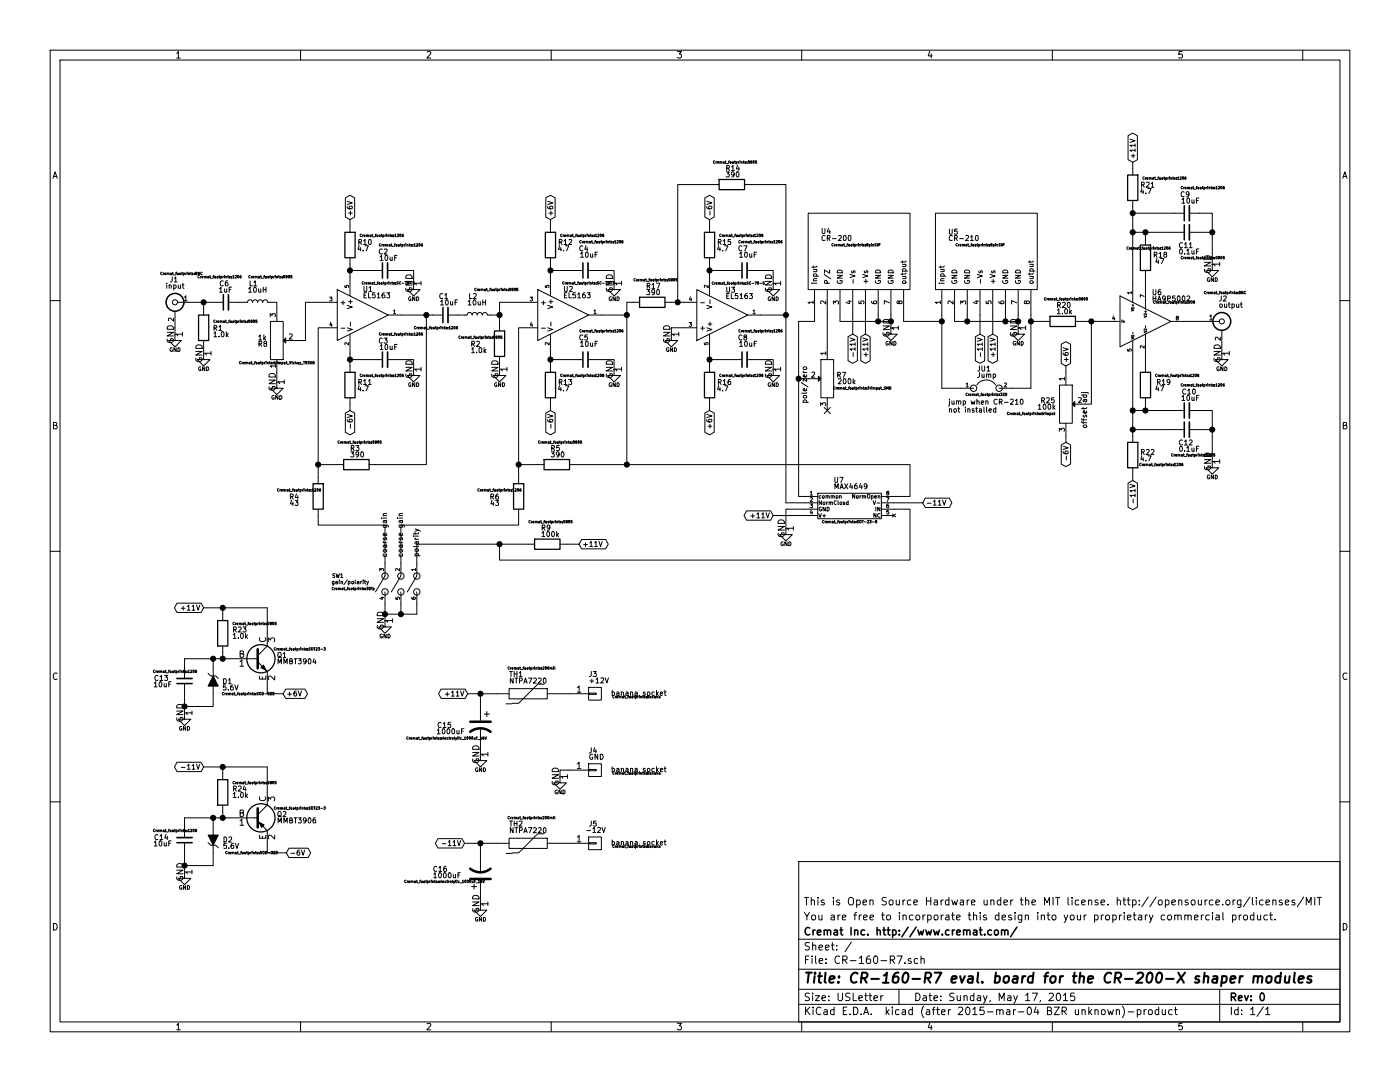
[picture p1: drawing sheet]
EESchema Schematic File Version 2
LIBS:power
LIBS:device
LIBS:transistors
LIBS:conn
LIBS:linear
LIBS:regul
LIBS:74xx
LIBS:cmos4000
LIBS:adc-dac
LIBS:memory
LIBS:xilinx
LIBS:special
LIBS:microcontrollers
LIBS:dsp
LIBS:microchip
LIBS:analog_switches
LIBS:motorola
LIBS:texas
LIBS:intel
LIBS:audio
LIBS:interface
LIBS:digital-audio
LIBS:philips
LIBS:display
LIBS:cypress
LIBS:siliconi
LIBS:opto
LIBS:atmel
LIBS:contrib
LIBS:valves
LIBS:CR-160-R7-cache
EELAYER 25 0
EELAYER END
$Descr USLetter 11000 8500
encoding utf-8
Sheet 1 1
Title "CR-160-R7 eval. board for the CR-200-X shaper modules"
Date "Sunday, May 17, 2015"
Rev "0"
Comp "Cremat Inc. http://www.cremat.com/"
Comment1 "You are free to incorporate this design into your proprietary commercial product."
Comment2 "This is Open Source Hardware under the MIT license. http://opensource.org/licenses/MIT"
Comment3 ""
Comment4 ""
$EndDescr
Wire Wire Line
	2100 6025 2100 6225
Wire Wire Line
	1600 6025 2100 6025
Wire Wire Line
	1750 6075 1750 6025
Connection ~ 1750 6025
Wire Wire Line
	1750 6425 1750 6375
Wire Wire Line
	1450 6425 1800 6425
Wire Wire Line
	1450 6500 1450 6425
Connection ~ 1750 6425
Connection ~ 1675 6425
Wire Wire Line
	1450 6700 1450 6850
Wire Wire Line
	1450 6800 1675 6800
Connection ~ 1450 6800
$Comp
L R R24
U 1 1
P 1750 6225
F 0 "R24" H 1825 6250 40  0000 L CNN
F 1 "1.0k" H 1825 6200 40  0000 L CNN
F 2 "Cremat_footprints:0805" H 2000 6300 20  0000 C CNN
F 3 "" H 1750 6225 30  0000 C CNN
	1    1750 6225
	1    0    0    -1  
$EndComp
$Comp
L ZENERsmall D2
U 1 1
P 1675 6600
F 0 "D2" V 1675 6675 40  0000 L CNN
F 1 "5.6V" V 1725 6675 40  0000 L CNN
F 2 "Cremat_footprints:SOD-323" V 1775 6900 20  0000 C CNN
F 3 "" H 1675 6600 60  0000 C CNN
	1    1675 6600
	0    1    1    0   
$EndComp
Wire Wire Line
	1675 6800 1675 6700
Wire Wire Line
	1675 6500 1675 6425
$Comp
L MMBT3906 Q2
U 1 1
P 2000 6425
F 0 "Q2" H 2175 6450 40  0000 L CNN
F 1 "MMBT3906" H 2175 6400 40  0000 L CNN
F 2 "Cremat_footprints:SOT23-3" H 2150 6500 20  0000 L CNN
F 3 "" H 2000 6425 60  0000 C CNN
	1    2000 6425
	1    0    0    -1  
$EndComp
$Comp
L C_Small C14
U 1 1
P 1450 6600
F 0 "C14" H 1575 6575 40  0000 L CNN
F 1 "10uF" H 1550 6625 40  0000 L CNN
F 2 "Cremat_footprints:1206" H 1350 6525 20  0000 L CNN
F 3 "" H 1450 6600 60  0000 C CNN
	1    1450 6600
	-1   0    0    1   
$EndComp
Wire Wire Line
	2100 4775 2100 4975
Wire Wire Line
	1600 4775 2100 4775
Wire Wire Line
	1750 4825 1750 4775
Connection ~ 1750 4775
Wire Wire Line
	1750 5175 1750 5125
Wire Wire Line
	1450 5175 1800 5175
Wire Wire Line
	1450 5250 1450 5175
Connection ~ 1750 5175
Wire Wire Line
	1675 5250 1675 5175
Connection ~ 1675 5175
Wire Wire Line
	1450 5450 1450 5600
Wire Wire Line
	1450 5550 1675 5550
Wire Wire Line
	1675 5550 1675 5450
Connection ~ 1450 5550
$Comp
L MMBT3904 Q1
U 1 1
P 2000 5175
F 0 "Q1" H 2175 5200 40  0000 L CNN
F 1 "MMBT3904" H 2175 5150 40  0000 L CNN
F 2 "Cremat_footprints:SOT23-3" H 2150 5250 20  0000 L CNN
F 3 "" H 2000 5175 60  0000 C CNN
	1    2000 5175
	1    0    0    -1  
$EndComp
$Comp
L R R23
U 1 1
P 1750 4975
F 0 "R23" H 1825 5000 40  0000 L CNN
F 1 "1.0k" H 1825 4950 40  0000 L CNN
F 2 "Cremat_footprints:0805" H 2000 5050 20  0000 C CNN
F 3 "" H 1750 4975 30  0000 C CNN
	1    1750 4975
	1    0    0    -1  
$EndComp
$Comp
L ZENERsmall D1
U 1 1
P 1675 5350
F 0 "D1" V 1675 5200 40  0000 L CNN
F 1 "5.6V" V 1625 5150 40  0000 L CNN
F 2 "Cremat_footprints:SOD-323" V 1575 5075 20  0000 C CNN
F 3 "" H 1675 5350 60  0000 C CNN
	1    1675 5350
	0    -1   -1   0   
$EndComp
$Comp
L C_Small C13
U 1 1
P 1450 5350
F 0 "C13" H 1575 5325 40  0000 L CNN
F 1 "10uF" H 1550 5375 40  0000 L CNN
F 2 "Cremat_footprints:1206" H 1350 5275 20  0000 L CNN
F 3 "" H 1450 5350 60  0000 C CNN
	1    1450 5350
	-1   0    0    1   
$EndComp
$Comp
L C_Small C4
U 1 1
P 4600 2125
F 0 "C4" V 4775 2100 40  0000 L CNN
F 1 "10uF" V 4725 2025 40  0000 L CNN
F 2 "Cremat_footprints:1206" V 4825 1825 20  0000 L CNN
F 3 "" H 4600 2125 60  0000 C CNN
	1    4600 2125
	0    -1   -1   0   
$EndComp
$Comp
L R R12
U 1 1
P 4325 1925
F 0 "R12" H 4150 1900 40  0000 L CNN
F 1 "4.7" H 4175 1950 40  0000 L CNN
F 2 "Cremat_footprints:1206" H 4075 1850 20  0000 C CNN
F 3 "" H 4325 1925 30  0000 C CNN
	1    4325 1925
	-1   0    0    1   
$EndComp
$Comp
L GND #PWR01
U 1 1
P 4825 2225
F 0 "#PWR01" H 4825 2325 50  0001 C CNN
F 1 "GND" H 4825 2100 30  0000 C CNN
F 2 "" H 4825 2225 60  0000 C CNN
F 3 "" H 4825 2225 60  0000 C CNN
	1    4825 2225
	1    0    0    -1  
$EndComp
$Comp
L L_Small L2
U 1 1
P 3750 2475
F 0 "L2" V 3900 2475 40  0000 L CNN
F 1 "10uH" V 3850 2400 40  0000 L CNN
F 2 "Cremat_footprints:0805" V 3950 2325 20  0000 C CNN
F 3 "" H 3750 2475 60  0000 C CNN
	1    3750 2475
	0    -1   -1   0   
$EndComp
Wire Wire Line
	2100 5375 2100 5450
$Comp
L GND #PWR02
U 1 1
P 1450 5600
F 0 "#PWR02" H 1450 5700 50  0001 C CNN
F 1 "GND" H 1450 5475 30  0000 C CNN
F 2 "" H 1450 5600 60  0000 C CNN
F 3 "" H 1450 5600 60  0000 C CNN
	1    1450 5600
	1    0    0    -1  
$EndComp
$Comp
L GND #PWR03
U 1 1
P 1450 6850
F 0 "#PWR03" H 1450 6950 50  0001 C CNN
F 1 "GND" H 1450 6725 30  0000 C CNN
F 2 "" H 1450 6850 60  0000 C CNN
F 3 "" H 1450 6850 60  0000 C CNN
	1    1450 6850
	1    0    0    -1  
$EndComp
Wire Wire Line
	2100 6625 2100 6700
Wire Wire Line
	2100 6700 2250 6700
Text GLabel 2225 5450 2    40   BiDi ~ 0
+6V
Wire Wire Line
	2100 5450 2225 5450
Text GLabel 2250 6700 2    40   BiDi ~ 0
-6V
$Comp
L EL5163 U2
U 1 1
P 4425 2475
F 0 "U2" H 4425 2675 40  0000 L CNN
F 1 "EL5163" H 4425 2625 40  0000 L CNN
F 2 "Cremat_footprints:SC-70-5" H 4625 2725 20  0000 C CNN
F 3 "" H 4425 2475 60  0000 C CNN
	1    4425 2475
	1    0    0    -1  
$EndComp
$Comp
L C_Small C5
U 1 1
P 4600 2825
F 0 "C5" V 4775 2800 40  0000 L CNN
F 1 "10uF" V 4725 2725 40  0000 L CNN
F 2 "Cremat_footprints:1206" V 4825 2525 20  0000 L CNN
F 3 "" H 4600 2825 60  0000 C CNN
	1    4600 2825
	0    -1   -1   0   
$EndComp
$Comp
L GND #PWR04
U 1 1
P 4825 2900
F 0 "#PWR04" H 4825 3000 50  0001 C CNN
F 1 "GND" H 4825 2775 30  0000 C CNN
F 2 "" H 4825 2900 60  0000 C CNN
F 3 "" H 4825 2900 60  0000 C CNN
	1    4825 2900
	1    0    0    -1  
$EndComp
$Comp
L R R2
U 1 1
P 3925 2700
F 0 "R2" H 4075 2700 40  0000 L CNN
F 1 "1.0k" H 4025 2750 40  0000 L CNN
F 2 "Cremat_footprints:0805" H 4075 2650 20  0000 C CNN
F 3 "" H 3925 2700 30  0000 C CNN
	1    3925 2700
	-1   0    0    1   
$EndComp
$Comp
L C_Small C1
U 1 1
P 3500 2475
F 0 "C1" V 3650 2450 40  0000 L CNN
F 1 "10uF" V 3600 2375 40  0000 L CNN
F 2 "Cremat_footprints:1206" V 3400 2375 20  0000 L CNN
F 3 "" H 3500 2475 60  0000 C CNN
	1    3500 2475
	0    -1   -1   0   
$EndComp
$Comp
L R R5
U 1 1
P 4375 3650
F 0 "R5" V 4250 3600 40  0000 L CNN
F 1 "390" V 4300 3600 40  0000 L CNN
F 2 "Cremat_footprints:0805" V 4200 3675 20  0000 C CNN
F 3 "" H 4375 3650 30  0000 C CNN
	1    4375 3650
	0    1    1    0   
$EndComp
$Comp
L R R6
U 1 1
P 4075 3900
F 0 "R6" H 4225 3900 40  0000 L CNN
F 1 "43" H 4225 3950 40  0000 L CNN
F 2 "Cremat_footprints:1206" H 4225 3850 20  0000 C CNN
F 3 "" H 4075 3900 30  0000 C CNN
	1    4075 3900
	-1   0    0    1   
$EndComp
$Comp
L GND #PWR05
U 1 1
P 3925 2900
F 0 "#PWR05" H 3925 3000 50  0001 C CNN
F 1 "GND" H 3925 2775 30  0000 C CNN
F 2 "" H 3925 2900 60  0000 C CNN
F 3 "" H 3925 2900 60  0000 C CNN
	1    3925 2900
	1    0    0    -1  
$EndComp
$Comp
L R R13
U 1 1
P 4325 3025
F 0 "R13" H 4150 3000 40  0000 L CNN
F 1 "4.7" H 4175 3050 40  0000 L CNN
F 2 "Cremat_footprints:1206" H 4075 2950 20  0000 C CNN
F 3 "" H 4325 3025 30  0000 C CNN
	1    4325 3025
	-1   0    0    1   
$EndComp
Text GLabel 4325 1725 1    40   BiDi ~ 0
+6V
Text GLabel 4325 3225 3    40   BiDi ~ 0
-6V
Wire Wire Line
	4325 1725 4325 1775
Wire Wire Line
	4325 2075 4325 2175
Wire Wire Line
	4500 2125 4325 2125
Connection ~ 4325 2125
Wire Wire Line
	4700 2125 4825 2125
Wire Wire Line
	4825 2125 4825 2225
Wire Wire Line
	4500 2825 4325 2825
Wire Wire Line
	4325 2775 4325 2875
Connection ~ 4325 2825
Wire Wire Line
	4700 2825 4825 2825
Wire Wire Line
	4825 2825 4825 2900
Wire Wire Line
	4325 3175 4325 3225
Wire Wire Line
	3650 2475 3600 2475
Wire Wire Line
	3925 2850 3925 2900
Wire Wire Line
	4125 2575 4075 2575
Wire Wire Line
	4075 2575 4075 3750
Wire Wire Line
	4075 3650 4225 3650
Wire Wire Line
	4525 3650 7150 3650
Wire Wire Line
	4925 2375 4925 3650
Wire Wire Line
	4925 2475 4725 2475
Connection ~ 4075 3650
$Comp
L C_Small C2
U 1 1
P 3025 2125
F 0 "C2" V 3175 2100 40  0000 L CNN
F 1 "10uF" V 3125 2025 40  0000 L CNN
F 2 "Cremat_footprints:1206" V 3225 1825 20  0000 L CNN
F 3 "" H 3025 2125 60  0000 C CNN
	1    3025 2125
	0    -1   -1   0   
$EndComp
$Comp
L R R10
U 1 1
P 2750 1925
F 0 "R10" H 2575 1900 40  0000 L CNN
F 1 "4.7" H 2600 1950 40  0000 L CNN
F 2 "Cremat_footprints:1206" H 2500 1850 20  0000 C CNN
F 3 "" H 2750 1925 30  0000 C CNN
	1    2750 1925
	-1   0    0    1   
$EndComp
$Comp
L GND #PWR06
U 1 1
P 3250 2225
F 0 "#PWR06" H 3250 2325 50  0001 C CNN
F 1 "GND" H 3250 2100 30  0000 C CNN
F 2 "" H 3250 2225 60  0000 C CNN
F 3 "" H 3250 2225 60  0000 C CNN
	1    3250 2225
	1    0    0    -1  
$EndComp
$Comp
L L_Small L1
U 1 1
P 2025 2375
F 0 "L1" V 2175 2375 40  0000 L CNN
F 1 "10uH" V 2125 2300 40  0000 L CNN
F 2 "Cremat_footprints:0805" V 2225 2275 20  0000 C CNN
F 3 "" H 2025 2375 60  0000 C CNN
	1    2025 2375
	0    -1   -1   0   
$EndComp
$Comp
L EL5163 U1
U 1 1
P 2850 2475
F 0 "U1" H 2850 2675 40  0000 L CNN
F 1 "EL5163" H 2850 2625 40  0000 L CNN
F 2 "Cremat_footprints:SC-70-5" H 3050 2725 20  0000 C CNN
F 3 "" H 2850 2475 60  0000 C CNN
	1    2850 2475
	1    0    0    -1  
$EndComp
$Comp
L C_Small C3
U 1 1
P 3025 2825
F 0 "C3" V 3175 2800 40  0000 L CNN
F 1 "10uF" V 3125 2725 40  0000 L CNN
F 2 "Cremat_footprints:1206" V 3225 2525 20  0000 L CNN
F 3 "" H 3025 2825 60  0000 C CNN
	1    3025 2825
	0    -1   -1   0   
$EndComp
$Comp
L GND #PWR07
U 1 1
P 3250 2900
F 0 "#PWR07" H 3250 3000 50  0001 C CNN
F 1 "GND" H 3250 2775 30  0000 C CNN
F 2 "" H 3250 2900 60  0000 C CNN
F 3 "" H 3250 2900 60  0000 C CNN
	1    3250 2900
	1    0    0    -1  
$EndComp
$Comp
L C_Small C6
U 1 1
P 1775 2375
F 0 "C6" V 1925 2350 40  0000 L CNN
F 1 "1uF" V 1875 2325 40  0000 L CNN
F 2 "Cremat_footprints:1206" V 1975 2250 20  0000 L CNN
F 3 "" H 1775 2375 60  0000 C CNN
	1    1775 2375
	0    -1   -1   0   
$EndComp
$Comp
L R R3
U 1 1
P 2800 3650
F 0 "R3" V 2675 3600 40  0000 L CNN
F 1 "390" V 2725 3600 40  0000 L CNN
F 2 "Cremat_footprints:0805" V 2625 3675 20  0000 C CNN
F 3 "" H 2800 3650 30  0000 C CNN
	1    2800 3650
	0    1    1    0   
$EndComp
$Comp
L R R4
U 1 1
P 2500 3900
F 0 "R4" H 2650 3900 40  0000 L CNN
F 1 "43" H 2650 3950 40  0000 L CNN
F 2 "Cremat_footprints:1206" H 2650 3850 20  0000 C CNN
F 3 "" H 2500 3900 30  0000 C CNN
	1    2500 3900
	-1   0    0    1   
$EndComp
$Comp
L R R11
U 1 1
P 2750 3025
F 0 "R11" H 2575 3000 40  0000 L CNN
F 1 "4.7" H 2600 3050 40  0000 L CNN
F 2 "Cremat_footprints:1206" H 2500 2950 20  0000 C CNN
F 3 "" H 2750 3025 30  0000 C CNN
	1    2750 3025
	-1   0    0    1   
$EndComp
Text GLabel 2750 1725 1    40   BiDi ~ 0
+6V
Text GLabel 2750 3225 3    40   BiDi ~ 0
-6V
Wire Wire Line
	2750 1725 2750 1775
Wire Wire Line
	2750 2075 2750 2175
Wire Wire Line
	2925 2125 2750 2125
Connection ~ 2750 2125
Wire Wire Line
	3125 2125 3250 2125
Wire Wire Line
	3250 2125 3250 2225
Wire Wire Line
	2925 2825 2750 2825
Wire Wire Line
	2750 2775 2750 2875
Connection ~ 2750 2825
Wire Wire Line
	3125 2825 3250 2825
Wire Wire Line
	3250 2825 3250 2900
Wire Wire Line
	2750 3175 2750 3225
Wire Wire Line
	1925 2375 1875 2375
Wire Wire Line
	2550 2575 2500 2575
Wire Wire Line
	2500 2575 2500 3750
Wire Wire Line
	2500 3650 2650 3650
Wire Wire Line
	2950 3650 3350 3650
Wire Wire Line
	3350 3650 3350 2475
Wire Wire Line
	3150 2475 3400 2475
Connection ~ 2500 3650
$Comp
L R R1
U 1 1
P 1600 2575
F 0 "R1" H 1450 2575 40  0000 L CNN
F 1 "1.0k" H 1400 2625 40  0000 L CNN
F 2 "Cremat_footprints:0805" H 1350 2525 20  0000 C CNN
F 3 "" H 1600 2575 30  0000 C CNN
	1    1600 2575
	-1   0    0    1   
$EndComp
$Comp
L GND #PWR08
U 1 1
P 1600 2775
F 0 "#PWR08" H 1600 2875 50  0001 C CNN
F 1 "GND" H 1600 2650 30  0000 C CNN
F 2 "" H 1600 2775 60  0000 C CNN
F 3 "" H 1600 2775 60  0000 C CNN
	1    1600 2775
	1    0    0    -1  
$EndComp
Wire Wire Line
	1600 2725 1600 2775
Wire Wire Line
	1525 2375 1675 2375
Wire Wire Line
	1600 2375 1600 2425
Wire Wire Line
	4125 2375 3925 2375
Wire Wire Line
	3925 2375 3925 2550
Wire Wire Line
	3850 2475 3925 2475
Connection ~ 3925 2475
Connection ~ 3350 2475
$Comp
L C_Small C7
U 1 1
P 5850 2125
F 0 "C7" V 6025 2100 40  0000 L CNN
F 1 "10uF" V 5975 2025 40  0000 L CNN
F 2 "Cremat_footprints:1206" V 6075 1825 20  0000 L CNN
F 3 "" H 5850 2125 60  0000 C CNN
	1    5850 2125
	0    -1   -1   0   
$EndComp
$Comp
L R R15
U 1 1
P 5575 1925
F 0 "R15" H 5400 1900 40  0000 L CNN
F 1 "4.7" H 5425 1950 40  0000 L CNN
F 2 "Cremat_footprints:1206" H 5325 1850 20  0000 C CNN
F 3 "" H 5575 1925 30  0000 C CNN
	1    5575 1925
	-1   0    0    1   
$EndComp
$Comp
L GND #PWR09
U 1 1
P 6075 2225
F 0 "#PWR09" H 6075 2325 50  0001 C CNN
F 1 "GND" H 6075 2100 30  0000 C CNN
F 2 "" H 6075 2225 60  0000 C CNN
F 3 "" H 6075 2225 60  0000 C CNN
	1    6075 2225
	1    0    0    -1  
$EndComp
$Comp
L EL5163 U3
U 1 1
P 5675 2475
F 0 "U3" H 5700 2275 40  0000 L CNN
F 1 "EL5163" H 5700 2325 40  0000 L CNN
F 2 "Cremat_footprints:SC-70-5" H 5800 2225 20  0000 C CNN
F 3 "" H 5675 2475 60  0000 C CNN
	1    5675 2475
	1    0    0    1   
$EndComp
$Comp
L C_Small C8
U 1 1
P 5850 2825
F 0 "C8" V 6025 2800 40  0000 L CNN
F 1 "10uF" V 5975 2725 40  0000 L CNN
F 2 "Cremat_footprints:1206" V 6075 2525 20  0000 L CNN
F 3 "" H 5850 2825 60  0000 C CNN
	1    5850 2825
	0    -1   -1   0   
$EndComp
$Comp
L GND #PWR010
U 1 1
P 6075 2900
F 0 "#PWR010" H 6075 3000 50  0001 C CNN
F 1 "GND" H 6075 2775 30  0000 C CNN
F 2 "" H 6075 2900 60  0000 C CNN
F 3 "" H 6075 2900 60  0000 C CNN
	1    6075 2900
	1    0    0    -1  
$EndComp
$Comp
L R R14
U 1 1
P 5750 1450
F 0 "R14" V 5625 1400 40  0000 L CNN
F 1 "390" V 5675 1400 40  0000 L CNN
F 2 "Cremat_footprints:0805" V 5575 1475 20  0000 C CNN
F 3 "" H 5750 1450 30  0000 C CNN
	1    5750 1450
	0    1    1    0   
$EndComp
$Comp
L R R16
U 1 1
P 5575 3025
F 0 "R16" H 5400 3000 40  0000 L CNN
F 1 "4.7" H 5425 3050 40  0000 L CNN
F 2 "Cremat_footprints:1206" H 5325 2950 20  0000 C CNN
F 3 "" H 5575 3025 30  0000 C CNN
	1    5575 3025
	-1   0    0    1   
$EndComp
Text GLabel 5575 1725 1    40   BiDi ~ 0
-6V
Text GLabel 5575 3225 3    40   BiDi ~ 0
+6V
Wire Wire Line
	5575 1725 5575 1775
Wire Wire Line
	5575 2075 5575 2175
Wire Wire Line
	5750 2125 5575 2125
Connection ~ 5575 2125
Wire Wire Line
	5950 2125 6075 2125
Wire Wire Line
	6075 2125 6075 2225
Wire Wire Line
	5750 2825 5575 2825
Wire Wire Line
	5575 2775 5575 2875
Connection ~ 5575 2825
Wire Wire Line
	5950 2825 6075 2825
Wire Wire Line
	6075 2825 6075 2900
Wire Wire Line
	5575 3175 5575 3225
Wire Wire Line
	5275 2575 5375 2575
Wire Wire Line
	6175 2475 5975 2475
$Comp
L R R17
U 1 1
P 5125 2375
F 0 "R17" V 5000 2325 40  0000 L CNN
F 1 "390" V 5050 2325 40  0000 L CNN
F 2 "Cremat_footprints:0805" V 4950 2400 20  0000 C CNN
F 3 "" H 5125 2375 30  0000 C CNN
	1    5125 2375
	0    1    1    0   
$EndComp
$Comp
L GND #PWR011
U 1 1
P 5275 2625
F 0 "#PWR011" H 5275 2725 50  0001 C CNN
F 1 "GND" H 5275 2500 30  0000 C CNN
F 2 "" H 5275 2625 60  0000 C CNN
F 3 "" H 5275 2625 60  0000 C CNN
	1    5275 2625
	1    0    0    -1  
$EndComp
Wire Wire Line
	5275 2625 5275 2575
Wire Wire Line
	5275 2375 5375 2375
Wire Wire Line
	5600 1450 5325 1450
Wire Wire Line
	5325 1450 5325 2375
Connection ~ 5325 2375
Wire Wire Line
	5900 1450 6175 1450
Wire Wire Line
	6175 1450 6175 3950
Wire Wire Line
	4975 2375 4925 2375
Connection ~ 4925 2475
$Comp
L BNC J1
U 1 1
P 1375 2375
F 0 "J1" H 1350 2550 40  0000 L CNN
F 1 "input" H 1300 2500 40  0000 L CNN
F 2 "Cremat_footprints:BNC" H 1325 2600 20  0000 C CNN
F 3 "" H 1375 2375 60  0000 C CNN
	1    1375 2375
	-1   0    0    -1  
$EndComp
$Comp
L GND #PWR012
U 1 1
P 1375 2625
F 0 "#PWR012" H 1375 2725 50  0001 C CNN
F 1 "GND" H 1375 2500 30  0000 C CNN
F 2 "" H 1375 2625 60  0000 C CNN
F 3 "" H 1375 2625 60  0000 C CNN
	1    1375 2625
	1    0    0    -1  
$EndComp
Connection ~ 1600 2375
Wire Wire Line
	1375 2575 1375 2625
$Comp
L POT R8
U 1 1
P 2175 2675
F 0 "R8" V 2150 2525 40  0000 L CNN
F 1 "1k" V 2200 2525 40  0000 L CNN
F 2 "Cremat_footprints:trimpot_Vishay_T93XB" V 2000 2675 20  0000 C CNN
F 3 "" H 2175 2675 60  0000 C CNN
	1    2175 2675
	0    1    -1   0   
$EndComp
$Comp
L GND #PWR013
U 1 1
P 2175 3000
F 0 "#PWR013" H 2175 3100 50  0001 C CNN
F 1 "GND" H 2175 2875 30  0000 C CNN
F 2 "" H 2175 3000 60  0000 C CNN
F 3 "" H 2175 3000 60  0000 C CNN
	1    2175 3000
	1    0    0    -1  
$EndComp
Wire Wire Line
	2125 2375 2175 2375
Wire Wire Line
	2175 2375 2175 2425
Wire Wire Line
	2175 2925 2175 3000
Wire Wire Line
	2325 2675 2400 2675
Wire Wire Line
	2400 2675 2400 2375
Wire Wire Line
	2400 2375 2550 2375
$Comp
L R R9
U 1 1
P 4300 4275
F 0 "R9" V 4175 4225 40  0000 L CNN
F 1 "100k" V 4225 4225 40  0000 L CNN
F 2 "Cremat_footprints:0805" V 4125 4300 20  0000 C CNN
F 3 "" H 4300 4275 30  0000 C CNN
	1    4300 4275
	0    1    1    0   
$EndComp
Text GLabel 4550 4275 2    40   BiDi ~ 0
+11V
$Comp
L 3GangDIP-Sw SW1
U 1 1
P 3025 4525
F 0 "SW1" V 3025 4850 30  0000 L CNN
F 1 "gain/polarity" V 3075 4650 30  0000 L CNN
F 2 "Cremat_footprints:3Dip" V 3125 4775 20  0000 C CNN
F 3 "" H 3025 4525 60  0000 C CNN
	1    3025 4525
	0    -1   1    0   
$EndComp
Wire Wire Line
	2500 4050 2500 4125
Wire Wire Line
	2500 4125 3025 4125
Wire Wire Line
	3025 4125 3025 4425
Wire Wire Line
	4075 4050 4075 4125
Wire Wire Line
	4075 4125 3150 4125
Wire Wire Line
	3150 4125 3150 4425
Wire Wire Line
	3275 4275 4150 4275
Wire Wire Line
	3275 4275 3275 4425
Wire Wire Line
	4550 4275 4450 4275
$Comp
L GND #PWR014
U 1 1
P 3025 4875
F 0 "#PWR014" H 3025 4975 50  0001 C CNN
F 1 "GND" H 3025 4750 30  0000 C CNN
F 2 "" H 3025 4875 60  0000 C CNN
F 3 "" H 3025 4875 60  0000 C CNN
	1    3025 4875
	1    0    0    -1  
$EndComp
Wire Wire Line
	3025 4750 3025 4875
Wire Wire Line
	3275 4825 3275 4750
Wire Wire Line
	3025 4825 3275 4825
Connection ~ 3025 4825
Wire Wire Line
	3150 4750 3150 4825
Connection ~ 3150 4825
Text GLabel 1600 4775 0    40   BiDi ~ 0
+11V
Text GLabel 1600 6025 0    40   BiDi ~ 0
-11V
$Comp
L CR-200 U4
U 1 1
P 6950 2675
F 0 "U4" H 6450 3530 40  0000 L CNN
F 1 "CR-200" H 6450 3475 40  0000 L CNN
F 2 "Cremat_footprints:8pinSIP" H 6725 3425 20  0000 C CNN
F 3 "" H 6450 3475 60  0000 C CNN
	1    6950 2675
	1    0    0    -1  
$EndComp
$Comp
L CR-210 U5
U 1 1
P 7950 2675
F 0 "U5" H 7450 3525 40  0000 L CNN
F 1 "CR-210" H 7450 3475 40  0000 L CNN
F 2 "Cremat_footprints:8pinSIP" H 7700 3425 20  0000 C CNN
F 3 "" H 7450 3475 60  0000 C CNN
	1    7950 2675
	1    0    0    -1  
$EndComp
Text GLabel 6800 2625 3    40   BiDi ~ 0
+11V
Text GLabel 8900 1275 1    40   BiDi ~ 0
+11V
Text GLabel 6700 2625 3    40   BiDi ~ 0
-11V
Text GLabel 8900 3775 3    40   BiDi ~ 0
-11V
Wire Wire Line
	7800 2475 7800 2625
Wire Wire Line
	7700 2475 7700 2625
Wire Wire Line
	6800 2475 6800 2625
Wire Wire Line
	6700 2475 6700 2625
$Comp
L GND #PWR015
U 1 1
P 7000 2575
F 0 "#PWR015" H 7000 2675 50  0001 C CNN
F 1 "GND" H 7000 2450 30  0000 C CNN
F 2 "" H 7000 2575 60  0000 C CNN
F 3 "" H 7000 2575 60  0000 C CNN
	1    7000 2575
	1    0    0    -1  
$EndComp
Wire Wire Line
	6500 2475 6500 2725
Wire Wire Line
	7000 2475 7000 2575
Connection ~ 7000 2525
Wire Wire Line
	6900 2475 6900 2525
Connection ~ 6900 2525
Wire Wire Line
	6600 2475 6600 2525
$Comp
L GND #PWR016
U 1 1
P 8000 2575
F 0 "#PWR016" H 8000 2675 50  0001 C CNN
F 1 "GND" H 8000 2450 30  0000 C CNN
F 2 "" H 8000 2575 60  0000 C CNN
F 3 "" H 8000 2575 60  0000 C CNN
	1    8000 2575
	1    0    0    -1  
$EndComp
Wire Wire Line
	7500 2475 7500 2525
Wire Wire Line
	7500 2525 8000 2525
Wire Wire Line
	8000 2475 8000 2575
Connection ~ 8000 2525
Wire Wire Line
	7900 2475 7900 2525
Connection ~ 7900 2525
Wire Wire Line
	7600 2475 7600 2525
Connection ~ 7600 2525
Wire Wire Line
	7100 2475 7100 2525
Wire Wire Line
	7400 2475 7400 3050
$Comp
L POT R7
U 1 1
P 6500 2975
F 0 "R7" V 6475 2825 40  0000 L CNN
F 1 "200k" V 6525 2750 40  0000 L CNN
F 2 "Cremat_footprints:Trimpot_SMD" V 6575 2700 20  0000 C CNN
F 3 "" H 6500 2975 60  0000 C CNN
	1    6500 2975
	0    -1   1    0   
$EndComp
Wire Wire Line
	6400 2475 6400 2525
NoConn ~ 6500 3225
$Comp
L MAX4649 U7
U 1 1
P 6425 3875
F 0 "U7" H 6550 3975 40  0000 L CNN
F 1 "MAX4649" H 6550 3925 40  0000 L CNN
F 2 "Cremat_footprints:SOT-23-8" H 6675 3650 20  0000 C CNN
F 3 "" H 6425 3875 60  0000 C CNN
	1    6425 3875
	1    0    0    -1  
$EndComp
Wire Wire Line
	7025 4000 7150 4000
Wire Wire Line
	7150 4000 7150 4400
Wire Wire Line
	7150 4400 3925 4400
Wire Wire Line
	3925 4400 3925 4275
Connection ~ 3925 4275
Wire Wire Line
	6175 3950 6325 3950
Connection ~ 6175 2475
Wire Wire Line
	6275 2975 6350 2975
Wire Wire Line
	6275 3900 6325 3900
Wire Wire Line
	6275 2525 6275 3900
Wire Wire Line
	6400 2525 6275 2525
Connection ~ 6275 2975
Text GLabel 6075 4050 0    40   BiDi ~ 0
+11V
Text GLabel 7250 3950 2    40   BiDi ~ 0
-11V
$Comp
L GND #PWR017
U 1 1
P 6175 4150
F 0 "#PWR017" H 6175 4250 50  0001 C CNN
F 1 "GND" H 6175 4025 30  0000 C CNN
F 2 "" H 6175 4150 60  0000 C CNN
F 3 "" H 6175 4150 60  0000 C CNN
	1    6175 4150
	1    0    0    -1  
$EndComp
Wire Wire Line
	6325 4050 6075 4050
Wire Wire Line
	7025 3950 7250 3950
Wire Wire Line
	6325 4000 6175 4000
Wire Wire Line
	6175 4000 6175 4150
Wire Wire Line
	7025 3900 7150 3900
Wire Wire Line
	7150 3900 7150 3650
Connection ~ 4925 3650
$Comp
L POT R25
U 1 1
P 8375 3175
F 0 "R25" V 8350 2975 40  0000 L CNN
F 1 "100k" V 8400 2950 40  0000 L CNN
F 2 "Cremat_footprints:trimpot" V 8450 2900 20  0000 C CNN
F 3 "" H 8375 3175 60  0000 C CNN
	1    8375 3175
	0    1    1    0   
$EndComp
$Comp
L R R20
U 1 1
P 8350 2525
F 0 "R20" V 8225 2475 40  0000 L CNN
F 1 "1.0k" V 8275 2475 40  0000 L CNN
F 2 "Cremat_footprints:0805" V 8175 2550 20  0000 C CNN
F 3 "" H 8350 2525 30  0000 C CNN
	1    8350 2525
	0    1    1    0   
$EndComp
$Comp
L R R21
U 1 1
P 8900 1475
F 0 "R21" H 8725 1450 40  0000 L CNN
F 1 "4.7" H 8750 1500 40  0000 L CNN
F 2 "Cremat_footprints:1206" H 8650 1400 20  0000 C CNN
F 3 "" H 8900 1475 30  0000 C CNN
	1    8900 1475
	-1   0    0    1   
$EndComp
$Comp
L R R22
U 1 1
P 8900 3575
F 0 "R22" H 8725 3550 40  0000 L CNN
F 1 "4.7" H 8750 3600 40  0000 L CNN
F 2 "Cremat_footprints:1206" H 8675 3650 20  0000 C CNN
F 3 "" H 8900 3575 30  0000 C CNN
	1    8900 3575
	-1   0    0    1   
$EndComp
$Comp
L R R19
U 1 1
P 9000 3025
F 0 "R19" H 8800 3000 40  0000 L CNN
F 1 "47" H 8850 3050 40  0000 L CNN
F 2 "Cremat_footprints:1206" H 8750 2950 20  0000 C CNN
F 3 "" H 9000 3025 30  0000 C CNN
	1    9000 3025
	-1   0    0    1   
$EndComp
$Comp
L R R18
U 1 1
P 9000 2025
F 0 "R18" H 8825 2000 40  0000 L CNN
F 1 "47" H 8850 2050 40  0000 L CNN
F 2 "Cremat_footprints:1206" H 8975 1950 20  0000 C CNN
F 3 "" H 9000 2025 30  0000 C CNN
	1    9000 2025
	-1   0    0    1   
$EndComp
$Comp
L C_Small C9
U 1 1
P 9325 1675
F 0 "C9" V 9475 1650 40  0000 L CNN
F 1 "10uF" V 9425 1575 40  0000 L CNN
F 2 "Cremat_footprints:1206" V 9525 1375 20  0000 L CNN
F 3 "" H 9325 1675 60  0000 C CNN
	1    9325 1675
	0    -1   -1   0   
$EndComp
$Comp
L C_Small C11
U 1 1
P 9325 1825
F 0 "C11" V 9225 1775 40  0000 L CNN
F 1 "0.1uF" V 9175 1725 40  0000 L CNN
F 2 "Cremat_footprints:0805" V 9125 1525 20  0000 L CNN
F 3 "" H 9325 1825 60  0000 C CNN
	1    9325 1825
	0    -1   -1   0   
$EndComp
$Comp
L C_Small C12
U 1 1
P 9325 3375
F 0 "C12" V 9225 3325 40  0000 L CNN
F 1 "0.1uF" V 9175 3275 40  0000 L CNN
F 2 "Cremat_footprints:0805" V 9125 3150 20  0000 L CNN
F 3 "" H 9325 3375 60  0000 C CNN
	1    9325 3375
	0    -1   -1   0   
$EndComp
$Comp
L C_Small C10
U 1 1
P 9325 3225
F 0 "C10" V 9475 3150 40  0000 L CNN
F 1 "10uF" V 9425 3125 40  0000 L CNN
F 2 "Cremat_footprints:1206" V 9525 2925 20  0000 L CNN
F 3 "" H 9325 3225 60  0000 C CNN
	1    9325 3225
	0    -1   -1   0   
$EndComp
$Comp
L BNC J2
U 1 1
P 9600 2525
F 0 "J2" H 9575 2700 40  0000 L CNN
F 1 "output" H 9575 2650 40  0000 L CNN
F 2 "Cremat_footprints:BNC" H 9625 2750 20  0000 C CNN
F 3 "" H 9600 2525 60  0000 C CNN
	1    9600 2525
	1    0    0    -1  
$EndComp
$Comp
L GND #PWR018
U 1 1
P 9525 2075
F 0 "#PWR018" H 9525 2175 50  0001 C CNN
F 1 "GND" H 9525 1950 30  0000 C CNN
F 2 "" H 9525 2075 60  0000 C CNN
F 3 "" H 9525 2075 60  0000 C CNN
	1    9525 2075
	1    0    0    -1  
$EndComp
$Comp
L GND #PWR019
U 1 1
P 9525 3625
F 0 "#PWR019" H 9525 3725 50  0001 C CNN
F 1 "GND" H 9525 3500 30  0000 C CNN
F 2 "" H 9525 3625 60  0000 C CNN
F 3 "" H 9525 3625 60  0000 C CNN
	1    9525 3625
	1    0    0    -1  
$EndComp
$Comp
L GND #PWR020
U 1 1
P 9600 2775
F 0 "#PWR020" H 9600 2875 50  0001 C CNN
F 1 "GND" H 9600 2650 30  0000 C CNN
F 2 "" H 9600 2775 60  0000 C CNN
F 3 "" H 9600 2775 60  0000 C CNN
	1    9600 2775
	1    0    0    -1  
$EndComp
Text GLabel 8375 2875 1    40   BiDi ~ 0
+6V
Text GLabel 8375 3475 3    40   BiDi ~ 0
-6V
$Comp
L HA9P5002 U6
U 1 1
P 9000 2525
F 0 "U6" H 9050 2750 40  0000 L CNN
F 1 "HA9P5002" H 9050 2700 40  0000 L CNN
F 2 "Cremat_footprints:SO8" H 9225 2675 20  0000 C CNN
F 3 "" H 9000 2525 60  0000 C CNN
	1    9000 2525
	1    0    0    -1  
$EndComp
Wire Wire Line
	9000 2225 9000 2175
Wire Wire Line
	9000 1875 9000 1825
Wire Wire Line
	8900 1825 9225 1825
Wire Wire Line
	8900 1625 8900 2225
Connection ~ 9000 1825
Connection ~ 8900 1825
Wire Wire Line
	8900 1325 8900 1275
Wire Wire Line
	9225 1675 8900 1675
Connection ~ 8900 1675
Wire Wire Line
	9425 1675 9525 1675
Wire Wire Line
	9525 1675 9525 2075
Wire Wire Line
	9425 1825 9525 1825
Connection ~ 9525 1825
Wire Wire Line
	9000 2825 9000 2875
Wire Wire Line
	9000 3175 9000 3225
Wire Wire Line
	8900 3225 9225 3225
Wire Wire Line
	8900 2825 8900 3425
Wire Wire Line
	8900 3725 8900 3775
Connection ~ 8900 3225
Connection ~ 9000 3225
Wire Wire Line
	9225 3375 8900 3375
Connection ~ 8900 3375
Wire Wire Line
	9425 3225 9525 3225
Wire Wire Line
	9525 3225 9525 3625
Wire Wire Line
	9425 3375 9525 3375
Connection ~ 9525 3375
Wire Wire Line
	8100 2475 8100 3050
Wire Wire Line
	8100 2525 8200 2525
Wire Wire Line
	8500 2525 8700 2525
Wire Wire Line
	8375 2875 8375 2925
Wire Wire Line
	8375 3425 8375 3475
Wire Wire Line
	8525 3175 8575 3175
Wire Wire Line
	8575 3175 8575 2525
Connection ~ 8575 2525
Wire Wire Line
	9450 2525 9300 2525
Wire Wire Line
	9600 2725 9600 2775
Text GLabel 7800 2625 3    40   BiDi ~ 0
+11V
Text GLabel 7700 2625 3    40   BiDi ~ 0
-11V
Text Notes 6350 2875 3    40   ~ 0
pole/zero
Text Notes 8550 3075 3    40   ~ 0
offset adj
Text Notes 3300 4150 3    40   ~ 0
polarity
Text Notes 3175 4025 3    40   ~ 0
coarse gain
Text Notes 3050 4025 3    40   ~ 0
coarse gain
$Comp
L CP1 C15
U 1 1
P 3775 5700
F 0 "C15" H 4000 5700 40  0000 L CNN
F 1 "1000uF" H 3900 5650 40  0000 L CNN
F 2 "Cremat_footprints:electrolytic_1000uF_16V" H 3725 5600 20  0000 L CNN
F 3 "" H 3775 5700 60  0000 C CNN
	1    3775 5700
	-1   0    0    -1  
$EndComp
$Comp
L THERMISTOR TH1
U 1 1
P 4150 5450
F 0 "TH1" V 4000 5300 40  0000 L CNN
F 1 "NTPA7220" V 4075 5300 40  0000 L BNN
F 2 "Cremat_footprints:200mil" V 3950 5475 20  0000 C CNN
F 3 "" H 4150 5450 60  0000 C CNN
	1    4150 5450
	0    1    1    0   
$EndComp
$Comp
L CP1 C16
U 1 1
P 3775 6875
F 0 "C16" H 3400 6825 40  0000 L CNN
F 1 "1000uF" H 3400 6875 40  0000 L CNN
F 2 "Cremat_footprints:electrolytic_1000uF_16V" H 3175 6925 20  0000 L CNN
F 3 "" H 3775 6875 60  0000 C CNN
	1    3775 6875
	1    0    0    1   
$EndComp
$Comp
L THERMISTOR TH2
U 1 1
P 4150 6625
F 0 "TH2" V 4000 6475 40  0000 L CNN
F 1 "NTPA7220" V 4075 6475 40  0000 L BNN
F 2 "Cremat_footprints:200mil" V 3950 6650 20  0000 C CNN
F 3 "" H 4150 6625 60  0000 C CNN
	1    4150 6625
	0    1    1    0   
$EndComp
$Comp
L GND #PWR021
U 1 1
P 3775 5925
F 0 "#PWR021" H 3775 6025 50  0001 C CNN
F 1 "GND" H 3775 5800 30  0000 C CNN
F 2 "" H 3775 5925 60  0000 C CNN
F 3 "" H 3775 5925 60  0000 C CNN
	1    3775 5925
	1    0    0    -1  
$EndComp
$Comp
L GND #PWR022
U 1 1
P 3775 7100
F 0 "#PWR022" H 3775 7200 50  0001 C CNN
F 1 "GND" H 3775 6975 30  0000 C CNN
F 2 "" H 3775 7100 60  0000 C CNN
F 3 "" H 3775 7100 60  0000 C CNN
	1    3775 7100
	1    0    0    -1  
$EndComp
Wire Wire Line
	3675 5450 3900 5450
Wire Wire Line
	3775 5450 3775 5550
Wire Wire Line
	3775 5850 3775 5925
Wire Wire Line
	3650 6625 3900 6625
Wire Wire Line
	3775 6625 3775 6725
Wire Wire Line
	3775 7025 3775 7100
Text GLabel 3675 5450 0    40   BiDi ~ 0
+11V
Text GLabel 3650 6625 0    40   BiDi ~ 0
-11V
Connection ~ 3775 5450
Connection ~ 3775 6625
$Comp
L CONN_01X01 J3
U 1 1
P 4675 5450
F 0 "J3" H 4625 5600 40  0000 L CNN
F 1 "+12V" H 4625 5550 40  0000 L CNN
F 2 "Cremat_footprints:banana" H 5000 5425 20  0000 C CNN
F 3 "" H 4675 5450 60  0000 C CNN
	1    4675 5450
	1    0    0    -1  
$EndComp
$Comp
L CONN_01X01 J5
U 1 1
P 4675 6625
F 0 "J5" H 4625 6775 40  0000 L CNN
F 1 "-12V" H 4600 6725 40  0000 L CNN
F 2 "Cremat_footprints:banana" H 5000 6600 20  0000 C CNN
F 3 "" H 4675 6625 60  0000 C CNN
	1    4675 6625
	1    0    0    -1  
$EndComp
$Comp
L CONN_01X01 J4
U 1 1
P 4675 6050
F 0 "J4" H 4625 6200 40  0000 L CNN
F 1 "GND" H 4625 6150 40  0000 L CNN
F 2 "Cremat_footprints:banana" H 5000 6025 20  0000 C CNN
F 3 "" H 4675 6050 60  0000 C CNN
	1    4675 6050
	1    0    0    -1  
$EndComp
$Comp
L GND #PWR023
U 1 1
P 4400 6100
F 0 "#PWR023" H 4400 6200 50  0001 C CNN
F 1 "GND" H 4400 5975 30  0000 C CNN
F 2 "" H 4400 6100 60  0000 C CNN
F 3 "" H 4400 6100 60  0000 C CNN
	1    4400 6100
	1    0    0    -1  
$EndComp
Wire Wire Line
	4475 5450 4400 5450
Wire Wire Line
	4475 6050 4400 6050
Wire Wire Line
	4400 6050 4400 6100
Wire Wire Line
	4475 6625 4400 6625
Text Notes 4800 5475 0    40   ~ 0
banana socket
Text Notes 4800 6075 0    40   ~ 0
banana socket
Text Notes 4800 6650 0    40   ~ 0
banana socket
Wire Wire Line
	7400 3050 7550 3050
Connection ~ 7400 2525
Wire Wire Line
	8100 3050 7950 3050
Connection ~ 8100 2525
Text Notes 7450 3250 0    40   ~ 0
jump when CR-210 \nnot installed
$Comp
L Jump JU1
U 1 1
P 7650 3050
F 0 "JU1" H 7675 3200 40  0000 L CNN
F 1 "Jump" H 7675 3150 40  0000 L CNN
F 2 "Cremat_footprints:320" H 7750 3000 20  0000 C CNN
F 3 "" H 7650 3050 60  0000 C CNN
	1    7650 3050
	1    0    0    -1  
$EndComp
Wire Wire Line
	6600 2525 7000 2525
Wire Wire Line
	7100 2525 7400 2525
$EndSCHEMATC
